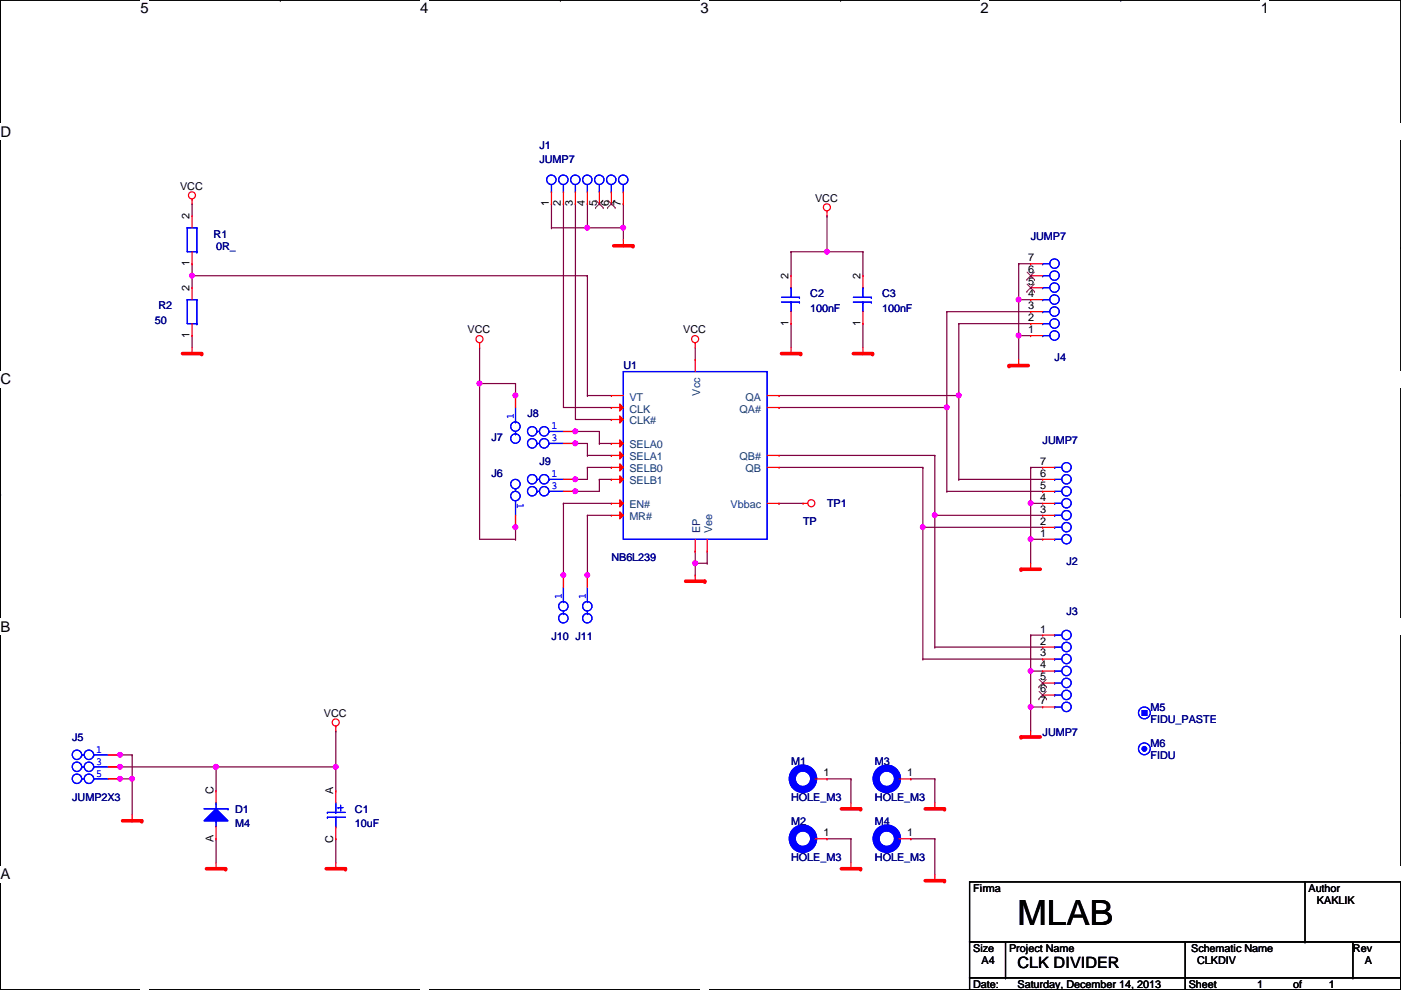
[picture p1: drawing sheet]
# OrCAD Capture schematic CLKDIV.DSN
size A4; title: CLK DIVIDER; rev: A; note: CLKDIV

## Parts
C1  10uF  [ELYTB]
C2  100nF  [C0805]
C3  100nF  [C0805]
D1  M4  [MELF]
J1  JUMP7  [SATA]
J2  JUMP7  [SATA]
J3  JUMP7  [SATA]
J4  JUMP7  [SATA]
J5  JUMP2X3  [JUMP2X3]
J6  JUMP2X1  [JUMP2X1]
J7  JUMP2X1  [JUMP2X1]
J8  JUMP2X2  [JUMP2X2]
J9  JUMP2X2  [JUMP2X2]
J10  JUMP2X1  [JUMP2X1]
J11  JUMP2X1  [JUMP2X1]
M1  HOLE_M3  [HOLE_M3]
M2  HOLE_M3  [HOLE_M3]
M3  HOLE_M3  [HOLE_M3]
M4  HOLE_M3  [HOLE_M3]
M5  FIDU_PASTE  [FIDU_PASTE]
M6  FIDU  [FIDU]
R1  0R_  [R0805]
R2  50  [R0805]
TP1  TP  [TP]
U1  NB6L239  [QFN16-3x3]

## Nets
GND: C1.C C2.1 C3.1 D1.A J1.1 J1.4 J1.7 J2.1 J2.4 J2.7 J3.1 J3.4 J3.7 J4.1 J4.4 J4.7 J5.1 J5.2 J5.5 J5.6 M1.1(PIN) M2.1(PIN) M3.1(PIN) M4.1(PIN) R2.1 U1.8(Vee) U1.17(EP)
VCC: C1.A C2.2 C3.2 D1.C J5.3 J5.4 J6.1 J6.2 J7.1 J7.2 R1.2 U1.13(Vcc)
N30203: J1.2 U1.2(CLK)
N30210: J1.3 U1.3(CLK#)
N31970: J9.1 J9.2 U1.6(SELB0)
N31974: J9.3 J9.4 U1.7(SELB1)
N31978: J8.3 J8.4 U1.14(SELA1)
N31982: J8.1 J8.2 U1.15(SELA0)
N32586: R1.1 R2.2 U1.1(VT)
N33184: J2.6 J4.2 U1.12(QA)
N33196: J2.5 J4.3 U1.11(QA#)
N33232: J2.3 J3.3 U1.9(QB#)
N33244: J2.2 J3.2 U1.10(QB)
N33366: TP1.1 U1.4(Vbbac)
N33426: J10.1 J10.2 U1.5(EN#)
N33433: J11.1 J11.2 U1.16(MR#)

Not connected (* = marked no-connect by the designer): J1 5* 6*; J3 5* 6*; J4 5* 6*; M5 DUMMY; M6 DUMMY
